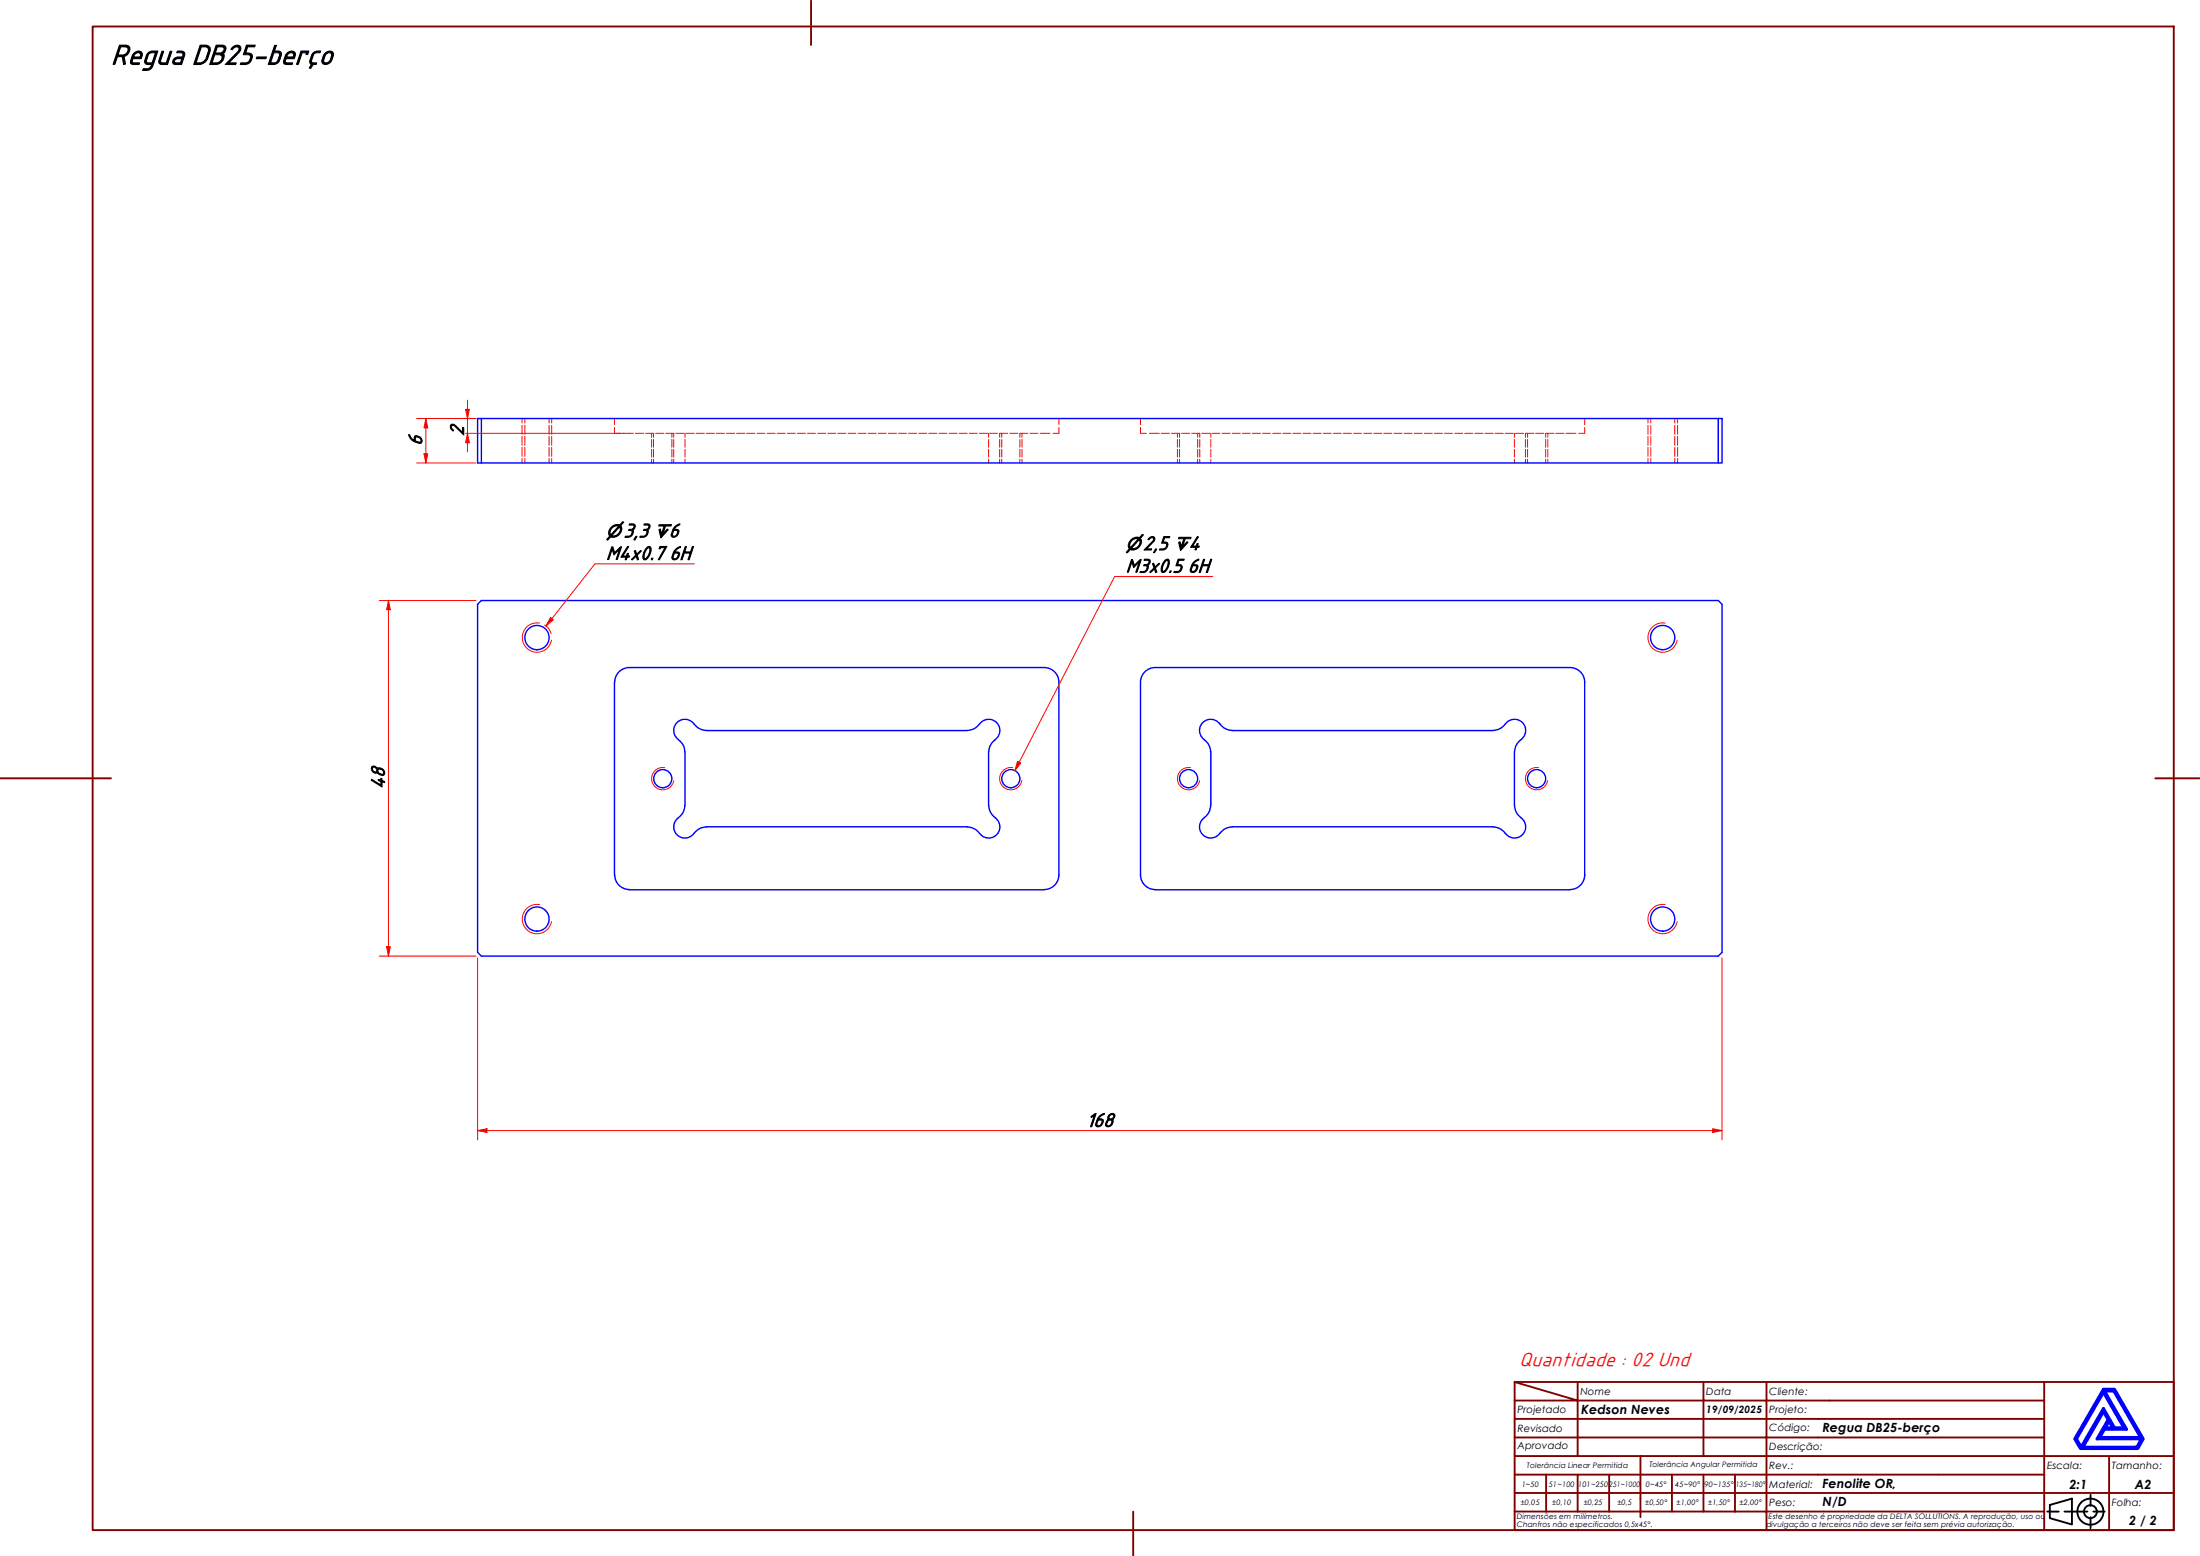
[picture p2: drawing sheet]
<svg xmlns="http://www.w3.org/2000/svg" width="594mm" height="420mm" viewBox="0 0 594 420" stroke-linecap="round" stroke-linejoin="round" font-family="sans-serif">
<!-- layer: Visible (ABNT) -->
<g fill="none" stroke="#00f" stroke-width=".38">
<path d="M130 113h334M464 113h1v12h-1zM130 125h-1v-12h1v12h334M129 163.2l1-1h334l1 1v94l-1 1h-334l-1-1zM165.9 184.3v52M169.9 180.3h112M170 180.3a4 4 0 0 0-4 3.9M183.2 199.8l1.3 1.4 .4 1.8M187.4 195.5a3 3 0 0 0-4.6-.4 3 3 0 0 0 .4 4.6M187.5 195.5l1.4 1.3 1.8 .4M190.7 197.3h70.5M264.5 195.5l-1.5 1.3-1.8 .4"/>
<path d="M264.5 195.5a3 3 0 0 1 4.6-.4 3 3 0 0 1-.4 4.6M268.7 199.8l-1.2 1.4-.5 1.8M282 180.3a4 4 0 0 1 3.9 3.9v52.1M325.2 199.8l1.2 1.4 .5 1.8M329.4 195.5a3 3 0 0 0-4.6-.4 3 3 0 0 0 .4 4.6M329.5 195.5l1.4 1.3 1.8 .4M332.7 197.3h70.5M403.2 197.2l1.2-.2 1.6-1a3.1 3.1 0 0 1 4.3-1.5 3.1 3.1 0 0 1 1.2 4.4l-.8 .8M410.7 199.8l-1.2 1.4-.5 1.8M184.9 217.5l-.4 1.8-1.3 1.5M185 203v14.5M267 203v14.5"/>
<path d="M267 217.5l.5 1.8 1.2 1.5M326.9 217.5l-.5 1.8-1.2 1.5M327 203v14.5M408.9 203v14.5M409 217.5l.5 1.8 1.2 1.5M166 236.2a4 4 0 0 0 4 4M183.2 220.8a3 3 0 0 0-.4 4.6 3 3 0 0 0 4.6-.4M190.7 223.2h70.5M190.7 223.3l-1.8 .5-1.4 1.2M261.2 223.3l1.8 .5 1.5 1.2M268.7 220.8a3 3 0 0 1 .4 4.6 3 3 0 0 1-4.6-.4M285.9 236.2a4 4 0 0 1-3.9 4"/>
<path d="M308 236.3v-52.1a4 4 0 0 1 4-3.9h112a4 4 0 0 1 3.9 3.9v52.1M308 236.2a4 4 0 0 0 3.9 4M325.2 220.8a3 3 0 0 0-.4 4.6 3 3 0 0 0 4.6-.4M332.7 223.2h70.5M332.7 223.3l-1.8 .5-1.4 1.2M410.7 220.8a3 3 0 0 1 .4 4.6 3 3 0 0 1-4.6-.4l-1.5-1.2-1.8-.5M427.9 236.2a4 4 0 0 1-3.9 4M169.9 240.3h112M312 240.3h111.9"/>
<circle cx="145" cy="172.2" r="3.3"/>
<circle cx="449" cy="172.2" r="3.3"/>
<circle cx="179" cy="210.3" r="2.44"/>
<circle cx="273" cy="210.3" r="2.44"/>
<circle cx="321" cy="210.3" r="2.44"/>
<circle cx="414.9" cy="210.3" r="2.44"/>
<circle cx="145" cy="248.2" r="3.3"/>
<circle cx="449" cy="248.2" r="3.3"/>
</g>
<!-- layer: Visible Narrow (ABNT) -->
<path d="M145.7 168.3a4 4 0 0 0-4.6 3.2 4 4 0 0 0 3.2 4.6 4 4 0 0 0 4.6-3.3M449.7 168.3a4 4 0 0 0-4.6 3.2 4 4 0 0 0 3.2 4.6 4 4 0 0 0 4.6-3.3M179.5 207.3a3 3 0 0 0-3.5 2.4 3 3 0 0 0 2.5 3.5 3 3 0 0 0 3.4-2.4M273.5 207.3a3 3 0 0 0-3.5 2.4 3 3 0 0 0 2.4 3.5 3 3 0 0 0 3.5-2.4M321.5 207.3a3 3 0 0 0-3.5 2.4 3 3 0 0 0 2.4 3.5 3 3 0 0 0 3.5-2.4M415.5 207.3a3 3 0 0 0-3.5 2.4 3 3 0 0 0 2.4 3.5 3 3 0 0 0 3.5-2.4M145.7 244.3a4 4 0 0 0-4.6 3.2 4 4 0 0 0 3.2 4.6 4 4 0 0 0 4.6-3.2M449.7 244.3a4 4 0 0 0-4.6 3.2 4 4 0 0 0 3.2 4.6 4 4 0 0 0 4.6-3.2" fill="none" stroke="#f00" stroke-width=".27"/>
<!-- layer: Hidden (ABNT) -->
<g fill="none" stroke="#f00" stroke-width=".27">
<path d="M141 113v1.2M141 114.9v2.4M141 117.8v2.4M141.7 113v1.2M141.7 114.9v2.4M141.7 117.8v2.4M148.3 113v1.2M148.3 114.9v2.4M148.3 117.8v2.4M149 113v1.2M149 114.9v2.4M149 117.8v2.4"/>
<path d="M165.9 115.4v1.6h1.7M165.9 113v1.7M168.3 117h2.8M171.6 117h2.2M174.3 117h2.2M176 117v1.1M176 118.7v2.1M176.5 117v1.1M176.5 118.7v2.1M177 117h2.3M179.8 117h2.2M181.4 117v1.1"/>
<path d="M181.4 118.7v2.1M181.9 117v1.1M181.9 118.7v2.1M182.5 117h2.2M185 117v1.1M185 118.7v2.1M185.2 117h2.3M188 117h2.2M190.7 117h2.2M193.4 117h2.2M196.2 117h2.2M198.9 117h2.2"/>
<path d="M201.6 117h2.2M204.4 117h2.2M207.1 117h2.2M209.9 117h2.1M212.6 117h2.2M215.3 117h2.2M218.1 117h2.1M220.8 117h2.1M223.5 117h2.2M226.3 117h2.1M229 117h2.1M231.7 117h2.2"/>
<path d="M234.4 117h2.2M237.2 117h2.1M239.9 117h2.2M242.6 117h2.2M245.4 117h2.1M248.1 117h2.2M250.8 117h2.2M253.6 117h2.1M256.3 117h2.1M259 117h2.2M261.7 117h2.2M264.5 117h2.1"/>
<path d="M267 117v1.1M267 118.7v2.1M267.2 117h2.2M269.9 118.7v2.1M270.5 117v1.1M270.5 118.7v2.1M272.1 117h-2.2v1.1M272.7 117h2.1M275.4 118.7v2.1M276 117v1.1M276 118.7v2.1M277.6 117h-2.2v1.1"/>
<path d="M278.1 117h2.2M280.9 117h2.6M285.9 115.4v1.6h-1.5M285.9 113v1.7M308 115.4v1.6h1.6M308 113v1.7M310.3 117h2.8M313.6 117h2.2M316.4 117h2.1v1.1M317.9 117v1.1M317.9 118.7v2.1M318.5 118.7v2.1"/>
<path d="M319.1 117h2.1M321.8 117h2.2v1.1M323.4 117v1.1M323.4 118.7v2.1M324 118.7v2.1M324.5 117h2.2M327 117v1.1M327 118.7v2.1M327.3 117h2.1M330 117h2.2M332.7 117h2.2M335.5 117h2.1"/>
<path d="M338.2 117h2.2M340.9 117h2.2M343.7 117h2.1M346.4 117h2.2M349.1 117h2.2M351.9 117h2.1M354.6 117h2.1M357.3 117h2.2M360 117h2.2M362.8 117h2.1M365.5 117h2.2M368.2 117h2.2"/>
<path d="M371 117h2.1M373.7 117h2.2M376.4 117h2.2M379.2 117h2.1M381.9 117h2.1M384.6 117h2.2M387.3 117h2.2M390.1 117h2.1M392.8 117h2.2M395.5 117h2.2M398.3 117h2.2M401 117h2.2"/>
<path d="M403.7 117h2.3M406.5 117h2.2M408.9 117v1.1M408.9 118.7v2.1M409.2 117h2.2M411.9 118.7v2.1M412.5 117v1.1M412.5 118.7v2.1M414.1 117h-2.2v1.1M414.7 117h2.2M417.4 118.7v2.1M418 117v1.1"/>
<path d="M418 118.7v2.1M419.6 117h-2.2v1.1M420.1 117h2.2M422.8 117h2.8M427.9 115.4v1.6h-1.6M427.9 113v1.7M445 113v1.2M445 114.9v2.4M445 117.8v2.4M445.8 113v1.2M445.8 114.9v2.4M445.8 117.8v2.4"/>
<path d="M452.2 113v1.2M452.2 114.9v2.4M452.2 117.8v2.4M453 113v1.2M453 114.9v2.4M453 117.8v2.4M141 120.8v2.4M141 123.8v1.2M141.7 120.8v2.4M141.7 123.8v1.2M148.3 120.8v2.4M148.3 123.8v1.2"/>
<path d="M149 120.8v2.4M149 123.8v1.2M176 121.3v2.1M176 124v1M176.5 121.3v2.1M176.5 124v1M181.4 121.3v2.1M181.4 124v1M181.9 121.3v2.1M181.9 124v1M185 121.3v2.1M185 124v1"/>
<path d="M267 121.3v2.1M267 124v1M269.9 121.3v2.1M269.9 124v1M270.5 121.3v2.1M270.5 124v1M275.4 121.3v2.1M275.4 124v1M276 121.3v2.1M276 124v1M317.9 121.3v2.1M317.9 124v1"/>
<path d="M318.5 121.3v2.1M318.5 124v1M323.4 121.3v2.1M323.4 124v1M324 121.3v2.1M324 124v1M327 121.3v2.1M327 124v1M408.9 121.3v2.1M408.9 124v1M411.9 121.3v2.1M411.9 124v1"/>
<path d="M412.5 121.3v2.1M412.5 124v1M417.4 121.3v2.1M417.4 124v1M418 121.3v2.1M418 124v1M445 120.8v2.4M445 123.8v1.2M445.8 120.8v2.4M445.8 123.8v1.2M452.2 120.8v2.4M452.2 123.8v1.2"/>
<path d="M453 120.8v2.4M453 123.8v1.2"/>
</g>
<!-- layer: Borda A3/A4 (ABNT) -->
<g fill="none" stroke="#800000" stroke-width=".51">
<path d="M25 7.2h562v406h-562zM219 .2v12M0 210.2h30M582 210.2h12M409 373.2l17 5h-17M409 373.2h178v40h-178zM426 378.2h34v4.9h17M426 378.2v15M426 373.2v5M460 373.2v5h17v4.9M477 373.2v5h75M552 373.2v20h-143"/>
<path d="M409 383.1h51v10.1M409 398.2h17M417.5 398.2v10M434.5 398.2h-8.5v10M443 393.2v16.5M451.5 398.2v10h-42.5M460 398.2v10h8.5M468.5 398.2v10M477 398.2h-42.5v10M477 383.1v5.1h-68M477 398.2v10h75M477 383.1h75"/>
<path d="M477 398.2h75M552 388.2h-75v10M569.5 393.2v9.9h17.5M587 393.2h-35v9.9h17.5v10.1M306 408.2v12M409 403.1h143v10.1M451.5 408.2h8.5M468.5 408.2h8.5v5"/>
</g>
<path d="M568 376l5.5 9.6h-2.5l-3-5.3-6 10.5-1.3-2.3zM568 375.1h3l7.7 13.4-1.4 2.6h-15.5l-1.5-2.6zM568.3 375.6h2.5l7.2 12.6h-11l1.3-2.3h5.9zM568 381.2l1.3 2.1-3 5.2h12l-1.3 2.3h-14.5zM569.5 383.8l1 1.8h-2z" fill="none" stroke="#00f" stroke-width=".83"/>
<!-- layer: 0 -->
<path d="M561.8 391.1h15.5" fill="none" stroke="#000" stroke-width=".27"/>
<g fill="none" stroke="#000" stroke-width=".51">
<path d="M552.8 408.2h3.1M553.5 406.4l6-1.7v6.9l-6-1.7zM557.5 408.2h6.2M564.5 403.6v3M564.5 409.7v3M565.3 408.2h3"/>
<circle cx="564.5" cy="408.2" r="3.5"/>
<circle cx="564.5" cy="408.2" r="1.75"/>
</g>
<path d="M129 305.3h2.5" fill="none" stroke="#f00" stroke-width=".27"/>
<path d="M129 305.3l2.5-.5v1z" fill="#f00"/>
<path d="M129 305.3l2.5-.5v1zM462.5 305.3h2.5" fill="none" stroke="#f00" stroke-width=".27"/>
<path d="M462.5 304.8l2.5 .5-2.5 .5z" fill="#f00"/>
<path d="M104.9 162.2v2.4M129 258.7v49.1M465 258.7v49.1M131.5 305.3h331M462.5 304.8l2.5 .5-2.5 .5z" fill="none" stroke="#f00" stroke-width=".27"/>
<path d="M104.9 162.2l.5 2.4h-1z" fill="#f00"/>
<path d="M104.9 162.2l.5 2.4h-1zM104.9 255.6v2.6" fill="none" stroke="#f00" stroke-width=".27"/>
<path d="M104.4 255.6h1l-.5 2.6z" fill="#f00"/>
<path d="M115 113v2.5M102.4 162.2h26.1M104.9 164.6v91M102.4 258.2h26.1M104.4 255.6h1l-.5 2.6z" fill="none" stroke="#f00" stroke-width=".27"/>
<path d="M115 113l.5 2.5h-1z" fill="#f00"/>
<path d="M115 113l.5 2.5h-1zM115 122.5v2.5" fill="none" stroke="#f00" stroke-width=".27"/>
<path d="M114.5 122.5h1l-.5 2.5z" fill="#f00"/>
<path d="M112.5 113h16M115 115.5v7M112.5 125h16M114.5 122.5h1l-.5 2.5z" fill="none" stroke="#f00" stroke-width=".27"/>
<path d="M149 167l-1.6 2" fill="none" stroke="#f00" stroke-width=".27"/>
<path d="M148.7 166.7l.7 .7-2 1.6z" fill="#f00"/>
<path d="M187.5 152.3h-26.8l-11.7 14.7M147.1 168.8l1.1 1 .6 1.3M148.7 166.7l.7 .7-2 1.6zM275.2 205.8l-1.1 2.3" fill="none" stroke="#f00" stroke-width=".27"/>
<path d="M274.8 205.6l.9 .4-1.6 2.1z" fill="#f00"/>
<path d="M327.5 155.7h-26.5l-25.8 50.1M274.8 205.6l.9 .4-1.6 2.1z" fill="none" stroke="#f00" stroke-width=".27"/>
<path d="M126.2 110.5v2.5" fill="none" stroke="#f00" stroke-width=".27"/>
<path d="M125.7 110.5h1l-.5 2.5z" fill="#f00"/>
<path d="M125.7 110.5h1l-.5 2.5zM126.2 117v2.5" fill="none" stroke="#f00" stroke-width=".27"/>
<path d="M126.2 117l.5 2.5h-1z" fill="#f00"/>
<path d="M123.8 113h4.7M125.7 117h42.8M126.2 117l.5 2.5h-1zM126.2 108.1v2.4M126.2 113v4M126.2 119.5v2.5" fill="none" stroke="#f00" stroke-width=".27"/>
<text font-size="8.1" x="30" y="17.3">Regua DB25-berço</text>
<text font-size="5.7" fill="#f00" x="410.3" y="368.9">Quantidade : 02 Und</text>
<g font-size="5.6">
<text x="125.2" y="117.7" transform="rotate(-90 125.2 117.7)">2</text>
<text x="113.9" y="120.4" transform="rotate(-90 113.9 120.4)">6</text>
<text x="168.3" y="145">3,3</text>
<text x="180.6" y="145">6</text>
<text x="308.7" y="148.4">2,5</text>
<text x="320.9" y="148.4">4</text>
<text x="163.6" y="151.1">M4x0.7</text>
<text x="180.8" y="151.1">6H</text>
<text x="304" y="154.5">M3x0.5</text>
<text x="320.7" y="154.5">6H</text>
<text x="103.8" y="213.1" transform="rotate(-90 103.8 213.1)">48</text>
<text x="293.3" y="304.2">168</text>
</g>
<g font-size="4.8">
<text x="163.6" y="145">⌀</text>
<text x="176.5" y="145">↧</text>
<text x="304" y="148.4">⌀</text>
<text x="316.9" y="148.4">↧</text>
</g>
<g font-size="3.4">
<text x="427" y="381.9">Kedson Neves</text>
<text x="492.1" y="386.6">Regua DB25-berço</text>
<text x="492.1" y="401.8">Fenolite OR,</text>
<text x="558.8" y="401.9">2:1</text>
<text x="576.5" y="401.9">A2</text>
<text x="492.1" y="406.7">N/D</text>
<text x="575" y="411.7">2 / 2</text>
</g>
<g font-size="2.7">
<text x="426.8" y="376.7">Nome</text>
<text x="460.8" y="376.7">Data</text>
<text x="477.8" y="376.7">Cliente:</text>
<text x="409.8" y="381.4">Projetado</text>
<text x="460.8" y="381.5">19/09/2025</text>
<text x="477.8" y="381.4">Projeto:</text>
<text x="409.8" y="386.7">Revisado</text>
<text x="477.8" y="386.4">Código:</text>
<text x="409.8" y="391.4">Aprovado</text>
<text x="477.8" y="391.5">Descrição:</text>
<text x="477.8" y="401.7">Material:</text>
<text x="477.8" y="396.7">Rev.:</text>
<text x="552.8" y="396.7">Escala:</text>
<text x="570.3" y="396.7">Tamanho:</text>
<text x="477.8" y="406.6">Peso:</text>
<text x="570.3" y="406.7">Folha:</text>
</g>
<g font-size="2">
<text x="410.9" y="401.4">1~50</text>
<text x="412.3" y="396.4">Tolerância Linear Permitida</text>
<text x="418.2" y="401.4">51~100</text>
<text x="426.1" y="401.4">101~250</text>
<text x="434.5" y="401.4">251~1000</text>
<text x="444.4" y="401.4">0~45°</text>
<text x="445.4" y="396.2">Tolerância Angular Permitida</text>
<text x="452.4" y="401.4">45~90°</text>
<text x="460.3" y="401.4">90~135°</text>
<text x="468.7" y="401.4">135~180°</text>
<text x="410.7" y="406.3">±0,05</text>
<text x="419.2" y="406.3">±0,10</text>
<text x="427.7" y="406.3">±0,25</text>
<text x="436.8" y="406.3">±0,5</text>
<text x="444.2" y="406.3">±0,50°</text>
<text x="452.8" y="406.3">±1,00°</text>
<text x="461.3" y="406.3">±1,50°</text>
<text x="469.7" y="406.3">±2,00°</text>
<text x="409.6" y="410.2">Dimensões em milímetros.</text>
<text x="409.6" y="412.3">Chanfros não especificados 0,5x45°.</text>
<text x="477" y="412.3">divulgação a terceiros não deve ser feita sem prévia autorização.</text>
<text x="477.6" y="410.2">Este desenho é propriedade da DELTA SOLLUTIONS. A reprodução, uso ou</text>
</g>
</svg>
